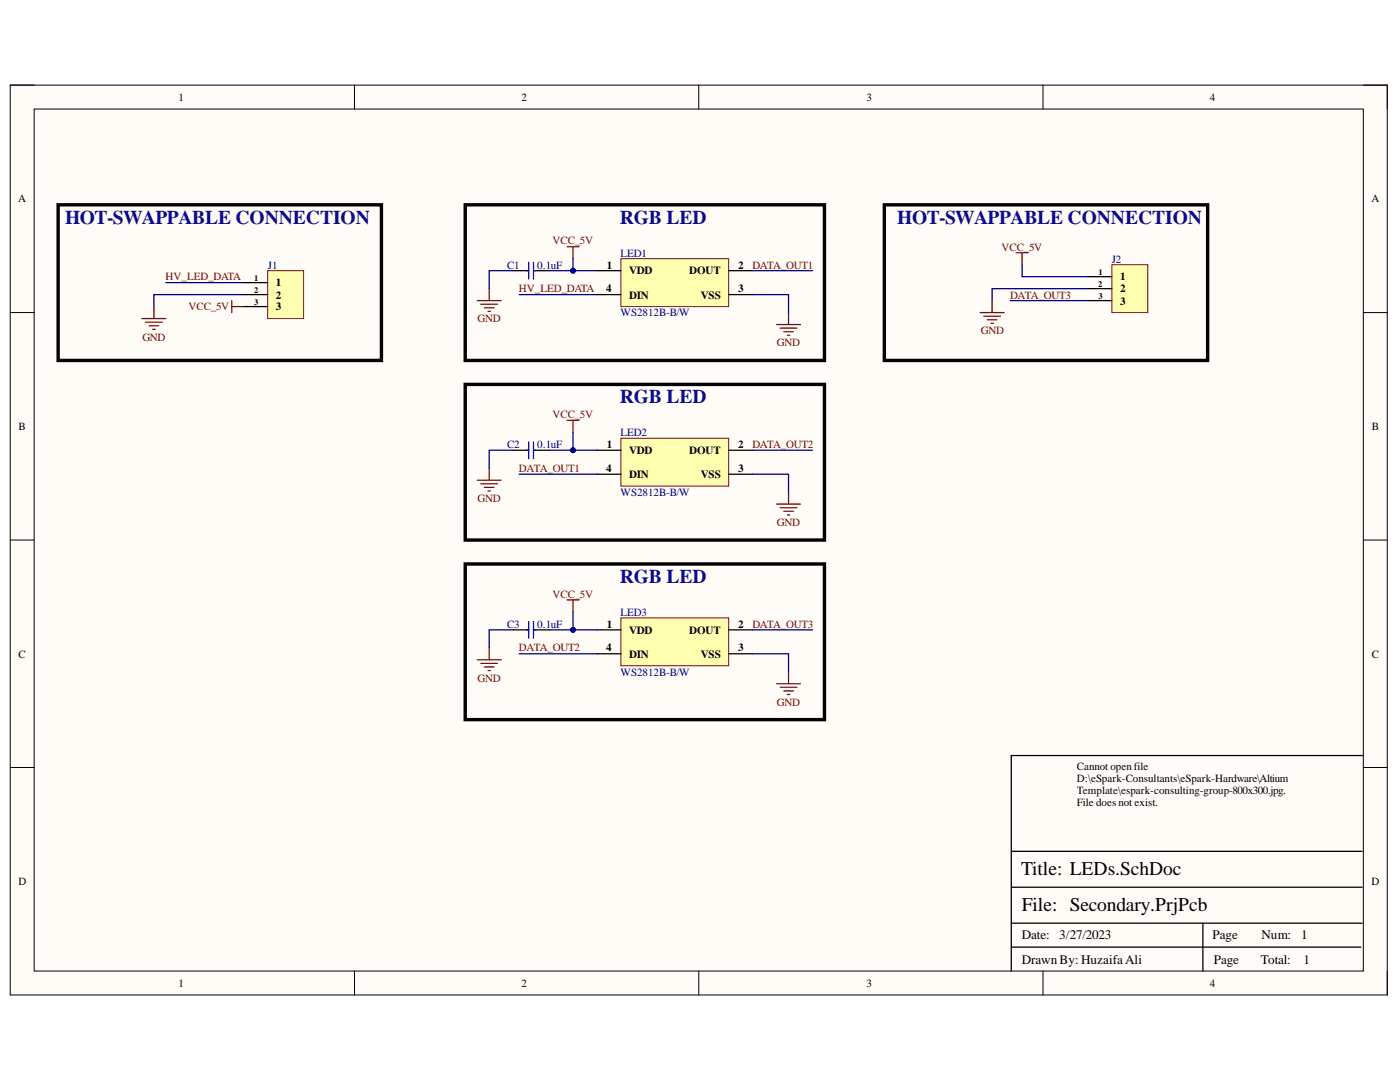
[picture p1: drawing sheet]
<svg xmlns="http://www.w3.org/2000/svg" width="279mm" height="216mm" viewBox="0 0 279 216" stroke-linecap="round" stroke-linejoin="round" font-family="sans-serif">
<path d="M2 17h274.9v181.5h-274.9z" fill-rule="evenodd" fill="#fffcf8"/>
<path d="M2 17h274.9v181.5h-274.9z" fill="none" stroke="#000" stroke-width=".2"/>
<path d="M6.8 21.8h265.3v172h-265.3z" fill-rule="evenodd" fill="#fffcf8"/>
<g fill="none" stroke="#000" stroke-width=".2">
<path d="M2 17h4.8M70.7 17v4.8M139.4 17v4.8M208.2 17v4.8M272.1 17h4.8v4.8M6.8 21.8h265.3v172h-265.3zM2 62.4h4.8M272.1 62.4h4.8M2 107.8h4.8M272.1 107.8h4.8M2 153.1h4.8M272.1 153.1h4.8"/>
<path d="M70.7 193.8v4.7M139.5 193.8v4.7M208.2 193.8v4.7M276.9 193.8v4.7"/>
</g>
<path d="M272.1 150.8h-70.3v43M201.8 177h70M201.8 169.9h70M201.8 189h69.8M201.8 184.2h70M240.1 184.2v9.6" fill="none" stroke="#000" stroke-width=".25"/>
<path d="M11.6 40.9h64.5v31h-64.5zM176.5 40.9h64.5v31h-64.5z" fill="none" stroke="#000" stroke-width=".68"/>
<path d="M123.9 51.6h21.5v9.6h-21.5z" fill-rule="evenodd" fill="#ffffb0"/>
<path d="M123.9 51.6h21.5v9.6h-21.5z" fill="none" stroke="#800000" stroke-width=".2"/>
<path d="M119.1 54h4.8M119.1 58.8h4.8M145.4 54h4.8M145.4 58.8h4.8" fill="none" stroke="#000" stroke-width=".25"/>
<path d="M92.8 40.9h71.7v31h-71.7z" fill="none" stroke="#000" stroke-width=".68"/>
<path d="M113.2 49.2h2.3M114.4 49.2v2.4M155 64.8h4.8M155.7 65.5h3.3M156.4 66.2h1.9M157.1 66.9h.5M157.4 62.4v2.4" fill="none" stroke="#800000" stroke-width=".25"/>
<path d="M123.9 87.5h21.5v9.5h-21.5z" fill-rule="evenodd" fill="#ffffb0"/>
<path d="M123.9 87.5h21.5v9.5h-21.5z" fill="none" stroke="#800000" stroke-width=".2"/>
<path d="M119.1 89.8h4.8M119.1 94.6h4.8M145.4 89.8h4.8M145.4 94.6h4.8" fill="none" stroke="#000" stroke-width=".25"/>
<path d="M92.8 76.7h71.7v31.1h-71.7z" fill="none" stroke="#000" stroke-width=".68"/>
<path d="M113.2 83.9h2.3M114.4 83.9v2.4M157.4 98.2v2.4M155 100.6h4.8M155.7 101.3h3.3M156.4 102h1.9M157.1 102.7h.5" fill="none" stroke="#800000" stroke-width=".25"/>
<path d="M123.9 123.3h21.5v9.5h-21.5z" fill-rule="evenodd" fill="#ffffb0"/>
<path d="M123.9 123.3h21.5v9.5h-21.5z" fill="none" stroke="#800000" stroke-width=".2"/>
<path d="M119.1 125.7h4.8M119.1 130.5h4.8M145.4 125.7h4.8M145.4 130.5h4.8" fill="none" stroke="#000" stroke-width=".25"/>
<path d="M92.8 112.5h71.7v31.1h-71.7z" fill="none" stroke="#000" stroke-width=".68"/>
<path d="M113.2 119.7h2.3M114.4 119.7v2.4M155 136.4h4.8M155.7 137.1h3.3M156.4 137.9h1.9M157.1 138.6h.5M157.4 134v2.4" fill="none" stroke="#800000" stroke-width=".25"/>
<path d="M53.4 54h7.2v9.6h-7.2z" fill-rule="evenodd" fill="#ffffb0"/>
<path d="M53.4 54h7.2v9.6h-7.2z" fill="none" stroke="#800000" stroke-width=".2"/>
<path d="M48.6 56.4h4.8M48.6 58.8h4.8M48.6 61.2h4.8" fill="none" stroke="#000" stroke-width=".25"/>
<path d="M202.8 50.4h2.4M204 50.4v2.4M28.3 63.6h4.8M29 64.3h3.4M29.8 65h1.9M30.5 65.7h.5M30.7 61.2v2.4" fill="none" stroke="#800000" stroke-width=".25"/>
<path d="M221.9 52.8h7.2v9.6h-7.2z" fill-rule="evenodd" fill="#ffffb0"/>
<path d="M221.9 52.8h7.2v9.6h-7.2z" fill="none" stroke="#800000" stroke-width=".2"/>
<path d="M102.4 54h3.1M106.5 54h3.1M217.1 55.2h4.8M217.1 57.6h4.8M217.1 60h4.8M102.4 89.8h3.1M106.5 89.8h3.1M102.4 125.7h3.1M106.5 125.7h3.1" fill="none" stroke="#000" stroke-width=".25"/>
<g fill="none" stroke="#800000" stroke-width=".25">
<path d="M46.2 60v2.4M95.2 60h4.8M97.6 57.6v2.4M198 60v2.4M46.2 61.2h2.4M96 60.7h3.3M96.7 61.4h1.9M97.4 62.1h.5M195.6 62.4h4.8M196.3 63.1h3.4M197 63.8h2M197.8 64.5h.4"/>
<path d="M95.2 95.8h4.8M96 96.5h3.3M96.7 97.2h1.9M97.4 98h.5M97.6 93.4v2.4M95.2 131.6h4.8M96 132.4h3.3M96.7 133.1h1.9M97.4 133.8h.5M97.6 129.3v2.3"/>
</g>
<path d="M105 54h.5M105.5 52.3v3.4M106.5 52.3v3.4M106.5 54h.4M105 89.8h.5M105.5 88.2v3.3M106.5 88.2v3.3M106.5 89.8h.4M105 125.7h.5M105.5 124v3.3M106.5 124v3.3M106.5 125.7h.4" fill="none" stroke="#00f" stroke-width=".25"/>
<path d="M103.6 58.8h15.5M150.2 58.8h7.2v3.6M150.2 54h12M103.6 94.6h15.5M150.2 94.6h7.2v3.6M150.2 89.8h12M103.6 130.5h15.5M114.4 122.1v3.6h4.7M150.2 130.5h7.2v3.5M150.2 125.7h12" fill="none" stroke="#000080" stroke-width=".25"/>
<circle cx="114.4" cy="125.7" r=".48" fill="#000080"/>
<circle cx="114.4" cy="125.7" r=".48" fill="none" stroke="#000080" stroke-width=".2"/>
<path d="M48.6 58.8h-17.9v2.4M114.4 51.6v2.4M201.6 60h15.5M204 52.8v2.4h13.1M217.1 57.6h-19.1v2.4" fill="none" stroke="#000080" stroke-width=".25"/>
<circle cx="114.4" cy="54" r=".48" fill="#000080"/>
<circle cx="114.4" cy="54" r=".48" fill="none" stroke="#000080" stroke-width=".2"/>
<path d="M109.6 54h9.5" fill="none" stroke="#000080" stroke-width=".25"/>
<circle cx="114.4" cy="54" r=".48" fill="#000080"/>
<circle cx="114.4" cy="54" r=".48" fill="none" stroke="#000080" stroke-width=".2"/>
<path d="M102.4 54h-4.8v3.6M102.4 89.8h-4.8v3.6M109.6 89.8h9.5" fill="none" stroke="#000080" stroke-width=".25"/>
<circle cx="114.4" cy="89.8" r=".48" fill="#000080"/>
<circle cx="114.4" cy="89.8" r=".48" fill="none" stroke="#000080" stroke-width=".2"/>
<path d="M114.4 86.3v3.5" fill="none" stroke="#000080" stroke-width=".25"/>
<circle cx="114.4" cy="89.8" r=".48" fill="#000080"/>
<circle cx="114.4" cy="89.8" r=".48" fill="none" stroke="#000080" stroke-width=".2"/>
<path d="M102.4 125.7h-4.8v3.6M109.6 125.7h4.8" fill="none" stroke="#000080" stroke-width=".25"/>
<circle cx="114.4" cy="125.7" r=".48" fill="#000080"/>
<circle cx="114.4" cy="125.7" r=".48" fill="none" stroke="#000080" stroke-width=".2"/>
<path d="M33.1 56.4h15.5" fill="none" stroke="#000080" stroke-width=".25"/>
<g font-size="3.9" fill="#0b0b8e">
<text x="13" y="44.6">HOT-SWAPPABLE CONNECTION</text>
<text x="123.7" y="44.6">RGB LED</text>
<text x="179.1" y="44.6">HOT-SWAPPABLE CONNECTION</text>
<text x="123.7" y="80.5">RGB LED</text>
<text x="123.7" y="116.3">RGB LED</text>
</g>
<g font-size="3.9">
<text x="203.8" y="174.5">Title: LEDs.SchDoc</text>
<text x="203.9" y="181.7">File: Secondary.PrjPcb</text>
</g>
<g font-size="2.6">
<text x="203.9" y="187.5">Date:</text>
<text x="211.4" y="187.5">3/27/2023</text>
<text x="242" y="187.5">Page</text>
<text x="251.8" y="187.5">Num:</text>
<text x="259.7" y="187.5">1</text>
<text x="203.9" y="192.3">Drawn By: HuzaifaAli</text>
<text x="242.2" y="192.3">Page</text>
<text x="251.6" y="192.3">Total:</text>
<text x="260.2" y="192.3">1</text>
</g>
<g font-size="2.2">
<text x="35.6" y="20.1">1</text>
<text x="104.1" y="20.1">2</text>
<text x="172.9" y="20.1">3</text>
<text x="241.5" y="20.1">4</text>
<text x="3.6" y="40.4">A</text>
<text x="273.7" y="40.4">A</text>
<text x="121.1" y="53.6">1</text>
<text x="147.3" y="53.6">2</text>
<text x="55" y="57.1">1</text>
<text x="55" y="59.6">2</text>
<text x="121" y="58.3">4</text>
<text x="125.6" y="54.8">VDD</text>
<text x="125.6" y="59.6">DIN</text>
<text x="137.6" y="54.8">DOUT</text>
<text x="139.8" y="59.6">VSS</text>
<text x="147.3" y="58.3">3</text>
<text x="223.6" y="55.9">1</text>
<text x="223.6" y="58.3">2</text>
<text x="55" y="61.9">3</text>
<text x="223.6" y="60.8">3</text>
<text x="3.7" y="85.8">B</text>
<text x="121.1" y="89.4">1</text>
<text x="147.3" y="89.4">2</text>
<text x="273.8" y="85.8">B</text>
<text x="121" y="94.2">4</text>
<text x="125.6" y="90.6">VDD</text>
<text x="125.6" y="95.4">DIN</text>
<text x="137.6" y="90.6">DOUT</text>
<text x="139.8" y="95.4">VSS</text>
<text x="147.3" y="94.2">3</text>
<text x="121.1" y="125.3">1</text>
<text x="147.3" y="125.3">2</text>
<text x="3.7" y="131.3">C</text>
<text x="121" y="130">4</text>
<text x="125.6" y="126.4">VDD</text>
<text x="125.6" y="131.3">DIN</text>
<text x="137.6" y="126.4">DOUT</text>
<text x="139.8" y="131.3">VSS</text>
<text x="147.3" y="130">3</text>
<text x="273.8" y="131.3">C</text>
<text x="214.9" y="153.7">Cannot openfile</text>
<text x="214.9" y="156">D:\eSpark-Consultants\eSpark-Hardware\Altium</text>
<text x="214.9" y="158.5">Template\espark-consulting-group-800x300.jpg.</text>
<text x="214.9" y="160.8">File does not exist.</text>
<text x="3.7" y="176.6">D</text>
<text x="273.7" y="176.6">D</text>
<text x="35.6" y="196.9">1</text>
<text x="104.1" y="196.9">2</text>
<text x="172.9" y="196.9">3</text>
<text x="241.5" y="196.9">4</text>
</g>
<g font-size="2.2" fill="#000080">
<text x="53.4" y="53.6">J1</text>
<text x="101.2" y="53.6">C1</text>
<text x="107.2" y="53.6">0.1uF</text>
<text x="123.9" y="51.2">LED1</text>
<text x="221.9" y="52.4">J2</text>
<text x="123.9" y="63.1">WS2812B-B/W</text>
<text x="101.2" y="89.4">C2</text>
<text x="107.2" y="89.4">0.1uF</text>
<text x="123.9" y="87.1">LED2</text>
<text x="123.9" y="99">WS2812B-B/W</text>
<text x="101.2" y="125.3">C3</text>
<text x="107.2" y="125.3">0.1uF</text>
<text x="123.9" y="122.9">LED3</text>
<text x="123.9" y="134.8">WS2812B-B/W</text>
</g>
<g font-size="2.2" fill="#800000">
<text x="110.3" y="48.8">VCC_5V</text>
<text x="150.2" y="53.6">DATA_OUT1</text>
<text x="199.9" y="50">VCC_5V</text>
<text x="33.1" y="55.9">HV_LED_DATA</text>
<text x="103.6" y="58.3">HV_LED_DATA</text>
<text x="201.6" y="59.6">DATA_OUT3</text>
<text x="37.6" y="61.9">VCC_5V</text>
<text x="95.3" y="64.3">GND</text>
<text x="28.4" y="68">GND</text>
<text x="155.1" y="69.1">GND</text>
<text x="195.7" y="66.7">GND</text>
<text x="110.3" y="83.4">VCC_5V</text>
<text x="150.2" y="89.4">DATA_OUT2</text>
<text x="103.6" y="94.2">DATA_OUT1</text>
<text x="95.3" y="100.2">GND</text>
<text x="155.1" y="105">GND</text>
<text x="110.3" y="119.3">VCC_5V</text>
<text x="150.2" y="125.3">DATA_OUT3</text>
<text x="103.6" y="130">DATA_OUT2</text>
<text x="95.3" y="136">GND</text>
<text x="155.1" y="140.8">GND</text>
</g>
<g font-size="1.7">
<text x="50.7" y="56">1</text>
<text x="50.7" y="58.5">2</text>
<text x="219.2" y="57.2">2</text>
<text x="219.2" y="54.8">1</text>
<text x="219.2" y="59.7">3</text>
<text x="50.7" y="60.9">3</text>
</g>
</svg>
